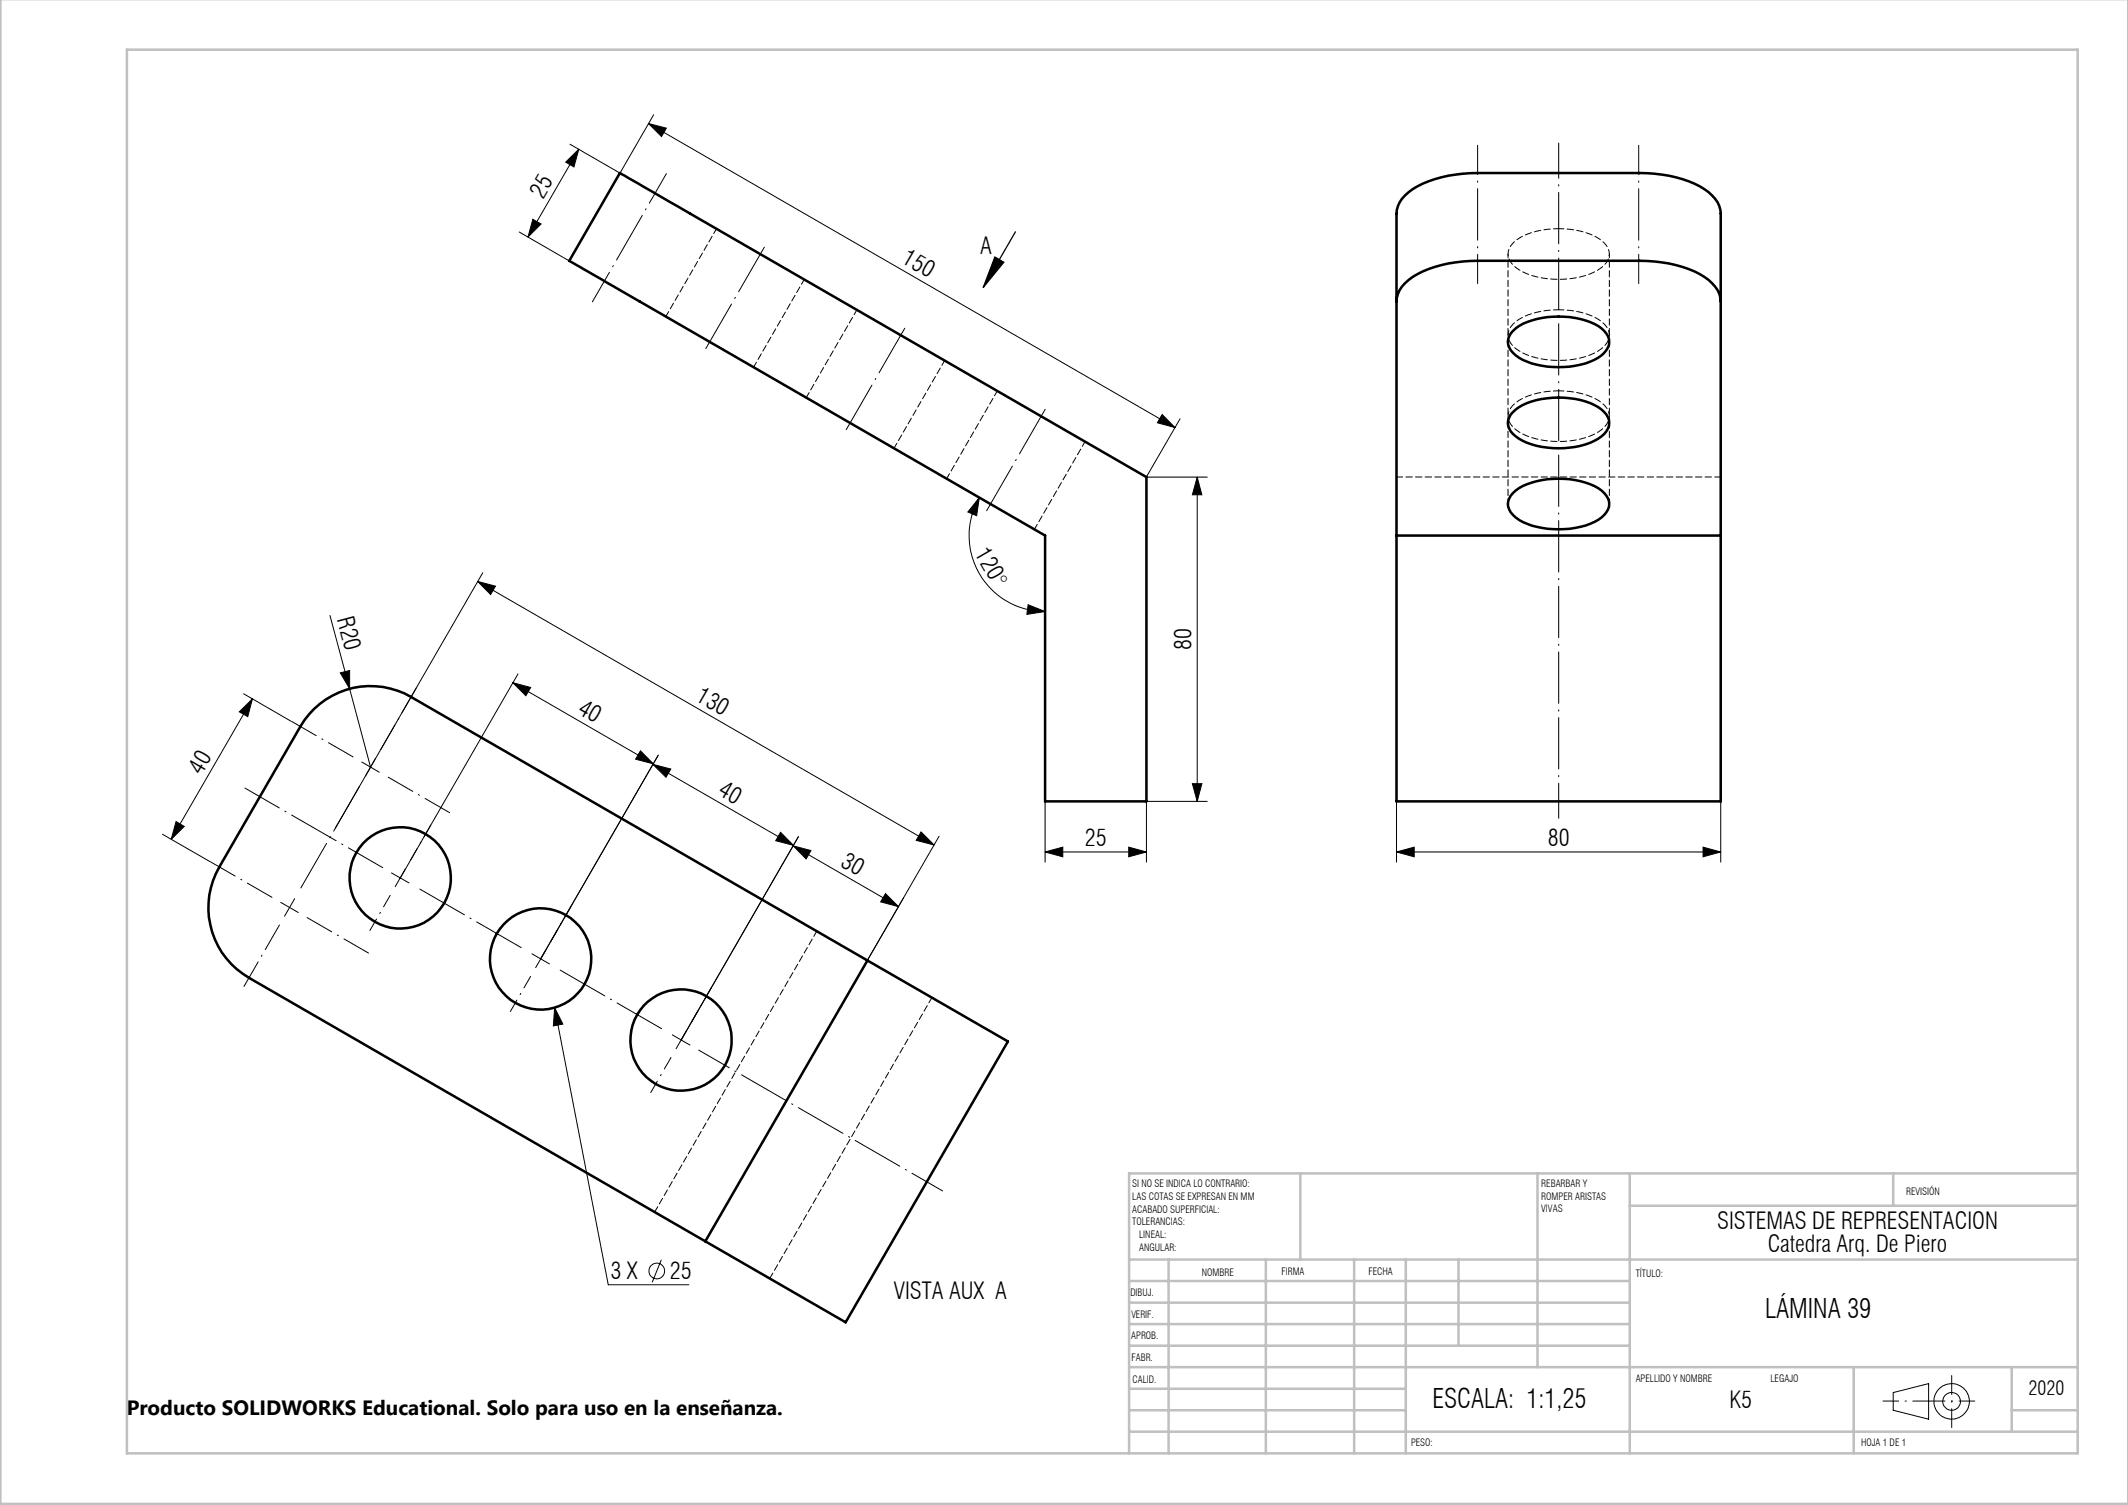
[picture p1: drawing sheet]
<svg xmlns="http://www.w3.org/2000/svg" width="420mm" height="297mm" viewBox="0 0 420 297" stroke-linecap="round" stroke-linejoin="round" font-family="sans-serif">
<g fill="none" stroke="#000" stroke-width=".2">
<path d="M111.7 32l2.5-2.5-.9 3.4zM112.5 28.5l9.8 5.6M114.2 29.5l-10 17.3M128 24.4l103.9 60M128 24.4l3.5 .9-.9 1.6zM129 22.6l-6.6 11.5M102.5 45.8l9.8 5.6M105.2 43.3l1.6 .9-2.6 2.6zM193.3 98.2l-.5 3.6-1.8-.8zM193.3 98.2a15 15 0 0 0 13 22.5M226.4 94.2h11.9M229.4 81.8l2.5 2.6-3.5-1z"/>
<path d="M232.9 82.7l-6.6 11.3M236.3 94.2l.9 3.4h-1.9zM236.3 94.2v63.9M94.3 114.8l90.1 52M94.3 114.8l3.5 .9-1 1.6zM95.3 113l-29.1 50.4M202.9 119.3l3.4 1.4-3.6 .5zM48.1 136.9l9.4 5.4M49.8 137.9l-16 27.7M65.1 121.5l8 29.9M67.2 132.8l1.8-.5v3.6zM101.2 134.7l3.5 1-.9 1.6z"/>
<path d="M101.2 134.7l27.7 16M102.2 133l-23.1 40.2M47.2 140.5l2.6-2.6-.9 3.5zM71.4 150.4l1.7 1M73.1 151.4l1.8 1M73.1 151.4l-1 1.7M74.1 149.6l-1 1.8M126.4 148.2l2.5 2.5-3.5-.9zM128.9 150.8l3.5 1-1 1.6zM128.9 150.8l27.7 16M129.9 149l-23.1 40.2M206.3 158.3v11.8"/>
<path d="M226.3 158.3v11.8M226.4 158.1h11.9M235.3 154.7h1.9l-.9 3.4zM275.6 158.3v11.8M339.6 158.3v11.8M32.1 164.6l9.4 5.4M34.7 162.1l1.7 1-2.6 2.5zM77.3 172.3l3.4 1.9M80 171.5l-2 3.5M154.1 164.2l2.5 2.6-3.5-.9zM156.6 166.9l3.5 .9-1 1.7zM156.6 166.9l20.7 12"/>
<path d="M157.6 165.1l-23.1 40.1M174.8 176.4l2.5 2.5-3.5-.9zM181.8 164.2l2.6 2.6-3.6-1zM185.3 165l-14.1 24.4 7.1-12.2M206.3 168.1l3.5-.9v1.9zM206.3 168.1h20M222.8 167.2l3.5 .9-3.5 1zM275.6 168.1l3.5-.9v1.9zM275.6 168.1h64M336.1 167.2l3.5 .9-3.5 1zM109.5 198.9l1.6 3.2-1.9 .4zM109.5 198.9l10.6 54.6h15.9"/>
<path d="M130.5 248.6l-1.8 4.4M373.7 274.8l6.9-1.8v7.1l-6.9-1.8z"/>
<circle cx="129.6" cy="250.8" r="1.54"/>
<circle cx="385.2" cy="276.6" r="1.75"/>
<circle cx="385.2" cy="276.5" r="3.5"/>
</g>
<path d="M371.6 276.5h18.2" fill="none" stroke="#000" stroke-width=".2" stroke-dasharray="6.3 1.3 .3 1.3" stroke-dashoffset="3.3"/>
<path d="M385.2 271.5v10.2" fill="none" stroke="#000" stroke-width=".2" stroke-dasharray="6.3 1.3 .3 1.3" stroke-dashoffset="2.6"/>
<g fill="none" stroke="#c0c0c0" stroke-width=".5">
<path d="M.1 -.1v296.9h419.9M25 9.8h385.1v277h-385.1zM256.6 231.6v17M303.5 231.6v38.2M321.7 231.6v55.2M321.7 237.9h88.4M373.7 231.6v6.3M410.1 231.6h-187.3v55.2M222.8 248.6h187.3M222.8 257.1h98.9M222.8 252.8h98.9M230.6 248.6v38.2"/>
<path d="M249.8 248.6v38.2M267.3 248.6v38.2M277.5 248.6v38.2M287.9 248.6v17M222.8 265.6h98.9M222.8 261.3h98.9M222.8 278.3h54.7M222.8 274.1h54.7M222.8 269.8h187.3M365.9 269.8v17M397.1 278.3h13M397.1 269.8v12.7"/>
<path d="M222.8 282.5h187.3"/>
</g>
<path d="M196.4 50.7l1.7 1-4 5zM200.4 45.8l-6.3 10.9" fill="none" stroke="#000" stroke-width=".25"/>
<path d="M139.1 69.2l12-20.8M166.8 85.2l12-20.8M194.5 101.2l12-20.8M71.2 154.8l-12 20.8M82.5 175.2l20.8 12M110.2 191.2l20.8 12" fill="none" stroke="#000" stroke-width=".2" stroke-dasharray="10.2 1.3 .3 1.3" stroke-dashoffset="-.4"/>
<path d="M77 176.7l-4 6.9M81 169.8l4-7M104.7 192.7l-4 6.9M108.7 185.8l4-7M132.4 208.7l-4 6.9M136.4 201.8l4-7" fill="none" stroke="#000" stroke-width=".2" stroke-dasharray="10.2 1.3 .3 1.3" stroke-dashoffset="7.6"/>
<path d="M75.5 171.2l-27.2-15.7" fill="none" stroke="#000" stroke-width=".2" stroke-dasharray="10.2 1.3 .3 1.3" stroke-dashoffset="2.3"/>
<path d="M57.2 179.1l1.7 1M57.2 179.1l1-1.7M57.2 179.1l-1.8-1M57.2 179.1l-1 1.7M106.7 189.2l1-1.7M106.7 189.2l-1.7-1M106.7 189.2l-1 1.8M106.7 189.2l1.8 1M134.4 205.2l1-1.7M134.4 205.2l-1.7-1M134.4 205.2l-1 1.8M134.4 205.2l1.8 1" fill="none" stroke="#000" stroke-width=".2" stroke-dasharray="10.2 1.3 .3 1.3"/>
<path d="M307.6 161.5v-133.3M137.9 207.2l48.1 27.8" fill="none" stroke="#000" stroke-width=".2" stroke-dasharray="10.2 1.3 .3 1.3" stroke-dashoffset="3.2"/>
<path d="M69.7 149.4l-12.1-7M75.2 147.9l7-12.1M76.6 153.4l12.1 7M53.7 177.1l-12.1-7M55.2 182.5l-7 12.2M60.6 181.1l12.1 7" fill="none" stroke="#000" stroke-width=".2" stroke-dasharray="10.2 1.3 .3 1.3" stroke-dashoffset="4.6"/>
<path d="M291.6 28.7v27.3M323.4 56v-27.3" fill="none" stroke="#000" stroke-width=".2" stroke-dasharray="10.2 1.3 .3 1.3" stroke-dashoffset="4.4"/>
<path d="M131.5 34.3l-14.6 25.3" fill="none" stroke="#000" stroke-width=".2" stroke-dasharray="10.2 1.3 .3 1.3" stroke-dashoffset="3.4"/>
<g fill="#000">
<path d="M196.4 50.7l1.7 1-4 5zM67.2 132.8l1.8-.5v3.6zM109.5 198.9l1.6 3.2-1.9 .4z"/>
<path d="M105.2 43.3l1.6 .9-2.6 2.6zM111.7 32l2.5-2.5-.9 3.4z"/>
<path d="M193.3 98.2l-.5 3.6-1.8-.8zM202.9 119.3l3.4 1.4-3.6 .5z"/>
<path d="M229.4 81.8l2.5 2.6-3.5-1zM128 24.4l3.5 .9-.9 1.6zM181.8 164.2l2.6 2.6-3.6-1zM94.3 114.8l3.5 .9-1 1.6z"/>
<path d="M47.2 140.5l2.6-2.6-.9 3.5zM34.7 162.1l1.7 1-2.6 2.5z"/>
<path d="M101.2 134.7l3.5 1-.9 1.6zM126.4 148.2l2.5 2.5-3.5-.9z"/>
<path d="M128.9 150.8l3.5 1-1 1.6zM154.1 164.2l2.5 2.6-3.5-.9z"/>
<path d="M235.3 154.7h1.9l-.9 3.4zM236.3 94.2l.9 3.4h-1.9z"/>
<path d="M156.6 166.9l3.5 .9-1 1.7zM174.8 176.4l2.5 2.5-3.5-.9z"/>
<path d="M206.3 168.1l3.5-.9v1.9zM222.8 167.2l3.5 .9-3.5 1z"/>
<path d="M336.1 167.2l3.5 .9-3.5 1zM275.6 168.1l3.5-.9v1.9z"/>
</g>
<g fill="none" stroke="#000" stroke-width=".5">
<path d="M122.3 34.1l104 60.1v63.9h-20v-52.4l-93.9-54.2zM277.3 38.6a17.3 17.3 0 0 1 9.9-4.1l4.4-.4h32a24.2 24.2 0 0 1 12.8 3.2 6.4 6.4 0 0 1 3.2 4.9v115.9h-64v-115.9a5.1 5.1 0 0 1 1.7-3.6zM275.6 59.5a5.9 5.9 0 0 1 3.2-4.9 24.4 24.4 0 0 1 12.8-3.1h32a24.2 24.2 0 0 1 12.8 3.1 6.4 6.4 0 0 1 3.2 4.9M298.6 65.3a11.9 11.9 0 0 1 7.9-2.8 15 15 0 0 1 9.6 2.3 3.1 3.1 0 0 1 1.3 3.8 7.5 7.5 0 0 1-5.4 3.4 17.2 17.2 0 0 1-12.2-1.4 3.7 3.7 0 0 1-2.1-3.7l.5-1.1zM298.6 97.3a11.9 11.9 0 0 1 7.9-2.8 15 15 0 0 1 9.6 2.3 3.1 3.1 0 0 1 1.3 3.8 7.5 7.5 0 0 1-5.4 3.4 17.2 17.2 0 0 1-12.2-1.4 3.7 3.7 0 0 1-2.1-3.7l.5-1.1zM298.6 81.3a13 13 0 0 1 9-2.8 13 13 0 0 1 9 2.8 2.97 2.97 0 0 1-.5 4.8 15 15 0 0 1-10.7 2.2 10.7 10.7 0 0 1-7.2-3.2 2.75 2.75 0 0 1 .4-3.8zM275.6 105.7h64M62 139.9a15.9 15.9 0 0 1 19.1-2.4l117.8 68-32 55.4-117.8-67.9a16 16 0 0 1-5.8-21.9l16-27.7 .8-1.3zM171.2 189.5l-32 55.5"/>
<circle cx="79" cy="173.3" r="10"/>
<circle cx="106.7" cy="189.2" r="10"/>
<circle cx="134.4" cy="205.3" r="10"/>
</g>
<path d="M141.4 45.1l-10 17.3M307.6 45.1a13.2 13.2 0 0 1 9 2.9 2.99 2.99 0 0 1-.5 4.8 16.3 16.3 0 0 1-12.8 1.8 7.7 7.7 0 0 1-5.4-3.4 3 3 0 0 1 1.3-3.7 13.9 13.9 0 0 1 8.4-2.4M148.7 72.4l10-17.3M169.1 61.1l-10 17.3M196.8 77.1l-10 17.3M307.6 61.1a13.2 13.2 0 0 1 9 2.9 2.99 2.99 0 0 1-.5 4.8 16.3 16.3 0 0 1-12.8 1.8 7.7 7.7 0 0 1-5.4-3.4 3 3 0 0 1 1.3-3.7 13.9 13.9 0 0 1 8.4-2.4M307.6 77.1a13.2 13.2 0 0 1 9 2.9 2.99 2.99 0 0 1-.5 4.8 16.3 16.3 0 0 1-12.8 1.8 7.7 7.7 0 0 1-5.4-3.4 3 3 0 0 1 1.3-3.7 13.9 13.9 0 0 1 8.4-2.4M176.5 88.4l10-17.3M204.2 104.4l10-17.3" fill="none" stroke="#000" stroke-width=".2" stroke-dasharray="1.3 .6" stroke-dashoffset=".2"/>
<path d="M339.6 94.1h-64M129.2 239.2l32-55.5M151.9 252.3l32-55.4" fill="none" stroke="#000" stroke-width=".2" stroke-dasharray="1.3 .6" stroke-dashoffset=".1"/>
<path d="M297.6 50.1v17.3M317.6 67.4v-17.3" fill="none" stroke="#000" stroke-width=".2" stroke-dasharray="1.3 .6" stroke-dashoffset=".5"/>
<path d="M297.6 67.4v16M297.6 83.4v16M317.6 83.4v-16M317.6 99.4v-16" fill="none" stroke="#000" stroke-width=".2" stroke-dasharray="1.3 .6" stroke-dashoffset=".3"/>
<g font-size="5.3">
<text x="348.4" y="260.1">LÁMINA 39</text>
<text x="282.7" y="277.9">ESCALA: 1:1,25</text>
</g>
<g font-size="4.6">
<text x="107.2" y="39.4" transform="rotate(-60 107.2 39.4)">25</text>
<text x="177.7" y="51.8" transform="rotate(30 177.7 51.8)">150</text>
<text x="193.4" y="50.2">A</text>
<text x="192.3" y="109.2" transform="rotate(60 192.3 109.2)">120°</text>
<text x="66.5" y="122.2" transform="rotate(75 66.5 122.2)">R20</text>
<text x="235.2" y="128.3" transform="rotate(-90 235.2 128.3)">80</text>
<text x="113.8" y="140.7" transform="rotate(30 113.8 140.7)">40</text>
<text x="137.1" y="138.2" transform="rotate(30 137.1 138.2)">130</text>
<text x="39.8" y="153.1" transform="rotate(-60 39.8 153.1)">40</text>
<text x="141.4" y="156.8" transform="rotate(30 141.4 156.8)">40</text>
<text x="214.1" y="167">25</text>
<text x="305.5" y="167">80</text>
<text x="165.6" y="170.9" transform="rotate(30 165.6 170.9)">30</text>
<text x="338.9" y="242.5">SISTEMAS DE REPRESENTACION</text>
<text x="348.9" y="247.1">Catedra Arq. De Piero</text>
<text x="120.5" y="252.5">3 X</text>
<text x="132.2" y="252.5">25</text>
<text x="176.4" y="256.3">VISTA AUX A</text>
<text x="341.4" y="277.9">K5</text>
</g>
<text font-size="4.1" x="25" y="279.3">Producto SOLIDWORKS Educational. Solo para uso en la enseñanza.</text>
<text font-size="3.9" x="400.4" y="275.3">2020</text>
<g font-size="2">
<text x="223.5" y="234.3">SI NO SE INDICA LO CONTRARIO:</text>
<text x="223.5" y="236.8">LAS COTAS SE EXPRESAN EN MM</text>
<text x="223.5" y="239.3">ACABADO SUPERFICIAL:</text>
<text x="304.2" y="234.2">REBARBAR Y</text>
<text x="304.2" y="236.7">ROMPER ARISTAS</text>
<text x="304.2" y="239.2">VIVAS</text>
<text x="376.2" y="235.9">REVISIÓN</text>
<text x="223.5" y="241.8">TOLERANCIAS:</text>
<text x="224.8" y="244.3">LINEAL:</text>
<text x="224.8" y="246.8">ANGULAR:</text>
<text x="237.2" y="251.7">NOMBRE</text>
<text x="252.9" y="251.7">FIRMA</text>
<text x="270.1" y="251.7">FECHA</text>
<text x="322.8" y="252">TÍTULO:</text>
<text x="223.1" y="255.8">DIBUJ.</text>
<text x="223.3" y="260.1">VERIF.</text>
<text x="223.3" y="264.2">APROB.</text>
<text x="223.3" y="268.5">FABR.</text>
<text x="223.6" y="272.9">CALID.</text>
<text x="322.8" y="272.8">APELLIDO Y NOMBRE</text>
<text x="349.4" y="272.8">LEGAJO</text>
<text x="278.5" y="285.3">PESO:</text>
<text x="367.3" y="285.3">HOJA 1 DE 1</text>
</g>
</svg>
